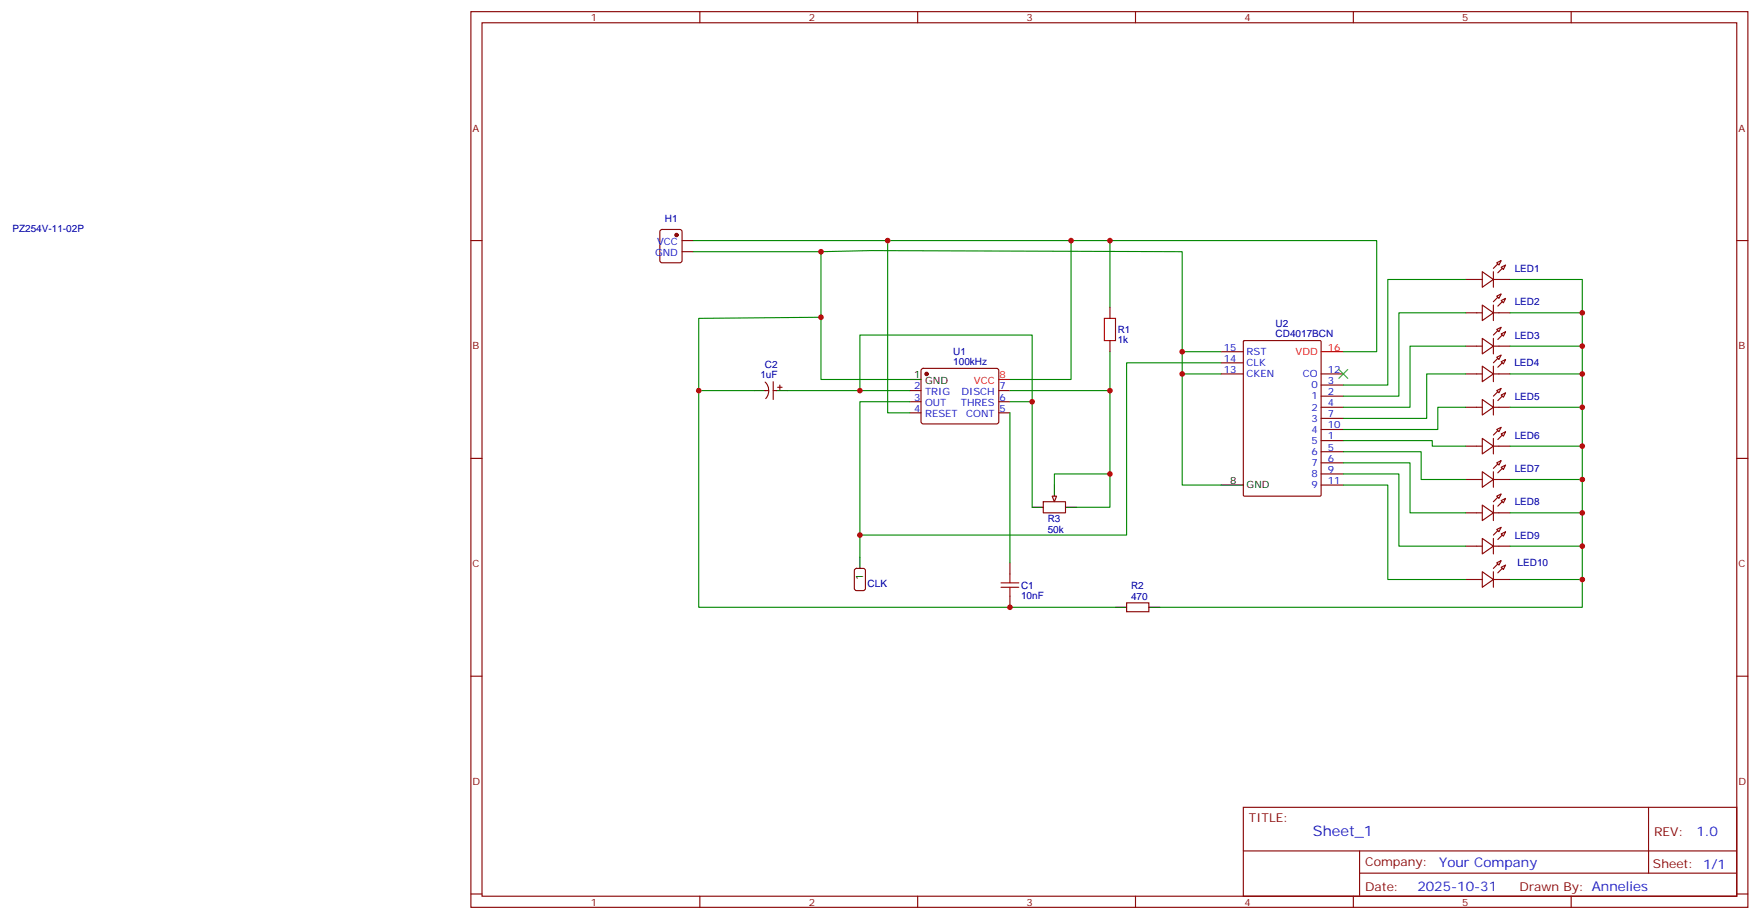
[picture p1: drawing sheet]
<svg xmlns="http://www.w3.org/2000/svg" width="558mm" height="292mm" viewBox="0 0 558 292" stroke-linecap="round" stroke-linejoin="round" font-family="sans-serif">
<g fill="none" stroke="#870000" stroke-width=".35">
<path d="M149.5 3.7h405.3v284.3h-405.3zM153 7.2h398.3v277.3h-398.3zM222.1 3.7v3.5M291.3 3.7v3.5M360.4 3.7v3.5M429.6 3.7v3.5M498.7 3.7v3.5M149.5 76.4h3.5M209.7 73.1l.4-.3h5.7l.6 .5 .1 9.4-.5 .7h-5.9l-.6-.4-.1-9.4zM216.5 76.4h3.5M216.5 79.9h3.5M551.3 76.4h3.5"/>
<path d="M352.3 97.5v3.6M292.6 117.2l.5-.3h23.2l.5 .3 .2 .5v16.5l-.7 .4-23.5-.1-.5-.6v-16.2zM352.3 108.1v3.6M288.8 124h3.5M288.8 127.5h3.5M288.8 131.1h3.5M317 124h3.6M317 127.5h3.6M317 131.1h3.6M149.5 145.5h3.5M331.2 159.3h7v3.5h-7zM551.3 145.5h3.5"/>
<path d="M357.6 191.4h7.1v2.8h-7.1zM149.5 214.7h3.5M551.3 214.7h3.5M394.7 256.3h156.6v28.2h-156.6zM523.3 256.3v20.9M394.7 270.1h156.5M431.6 277.2h119.6M431.6 270.1v14.2M149.5 283.8h3.5M222.1 284.5v3.5M291.3 284.5v3.5M360.4 284.5v3.5"/>
<path d="M429.6 284.5v3.5M498.7 284.5v3.5M551.3 283.8h3.5"/>
</g>
<g fill="#870000" stroke="#870000" stroke-width=".35">
<circle cx="294.1" cy="118.7" r=".53"/>
<circle cx="214.7" cy="74.6" r=".53"/>
</g>
<path d="M288.8 120.5h3.5M334.7 154v3.5M327.6 161h3.6M338.2 161h3.5M354.1 192.8h3.5M364.7 192.8h3.5" fill="none" stroke="#000" stroke-width=".35"/>
<path d="M317 120.5h3.6" fill="none" stroke="#f00" stroke-width=".35"/>
<path d="M350.6 101.1h3.5v7h-3.5z" fill="none" stroke="#a10000" stroke-width=".35"/>
<path d="M334 157.5h1.4l-.7 1.8z" fill="#f0f0f0" stroke="#870000" stroke-width=".35"/>
<g fill="none" stroke="#870000" stroke-width=".35">
<path d="M465.2 88.7h5.3M465.2 99.3h5.3M470.5 86.3l3.5 2.4-3.5 2.5zM470.5 96.8l3.5 2.5-3.5 2.5zM474 88.7h5.3M474 86.3v4.9M474 96.8v5M474 99.3h5.3M475.1 83.4l1.4-.7-.7 1.4zM475.1 94l1.4-.7-.7 1.4zM476.5 84.8l1.4-.7-.7 1.4zM476.5 95.4l1.4-.7-.7 1.4z"/>
<path d="M387.6 118.7h7.1M387.6 111.7h7.1M387.6 115.2h7.1M394.7 108.3l.3-.2h24l.3 .2v48.9l-.1 .3h-24.2l-.3-.2zM419.3 118.7h7.1M465.2 109.9h5.3M465.2 118.7h5.3M470.5 107.4l3.5 2.5-3.5 2.5zM470.5 116.2l3.5 2.5-3.5 2.5zM474 107.4v5M474 116.2v5M474 109.9h5.3"/>
<path d="M474 118.7h5.3M475.1 104.6l1.4-.7-.7 1.4zM475.1 113.4l1.4-.7-.7 1.4zM476.5 106l1.4-.7-.7 1.4zM476.5 114.8l1.4-.7-.7 1.4zM242.9 121.3a3.8 3.8 0 0 1 .1 5.2M243 124h1M245.4 121.2v5.6M245.4 124h1.1M246.8 122.9h1.4M247.5 122.2v1.4M419.3 129.3h7.1"/>
<path d="M419.3 139.9h7.1M419.3 125.8h7.1M419.3 122.2h7.1M419.3 132.8h7.1M419.3 136.3h7.1M465.2 129.3h5.3M470.5 126.8l3.5 2.5-3.5 2.5zM470.5 139.2l3.5 2.4-3.5 2.5zM474 126.8v5M474 139.2v4.9M474 129.3h5.3M475.1 124l1.4-.7-.7 1.4z"/>
<path d="M475.1 136.3l1.4-.7-.7 1.5zM476.5 125.4l1.4-.7-.7 1.4zM476.5 137.8l1.4-.7-.7 1.4zM419.3 143.4h7.1M419.3 146.9h7.1M419.3 150.5h7.1M419.3 154h7.1M465.2 141.6h5.3M465.2 152.2h5.3M470.5 149.8l3.5 2.4-3.5 2.5zM474 149.8v4.9M474 141.6h5.3"/>
<path d="M474 152.2h5.3M475.1 146.9l1.4-.7-.7 1.4zM475.1 157.5l1.4-.7-.7 1.4zM476.5 148.3l1.4-.7-.7 1.4zM476.5 158.9l1.4-.7-.7 1.4zM320.6 178.7v3.5M465.2 162.8h5.3M465.2 173.4h5.3M470.5 160.3l3.5 2.5-3.5 2.5zM470.5 170.9l3.5 2.5-3.5 2.5zM474 160.3v5M474 170.9v5"/>
<path d="M474 162.8h5.3M474 173.4h5.3M475.1 168.1l1.4-.7-.7 1.4zM475.1 178.7l1.4-.7-.7 1.4zM476.5 169.5l1.4-.7-.7 1.4zM271.4 180.7l.5-.3h2.1l.7 .5v5.9l-.5 .6-2.3 .1-.7-.5v-5.8zM320.6 189.3v3.5M465.2 184h5.3M470.5 181.5l3.5 2.5-3.5 2.4zM474 181.5v4.9M474 184h5.3M476.5 180.1l1.4-.7-.7 1.4z"/>
</g>
<g fill="#870000" stroke="#870000" stroke-width=".35">
<path d="M475.4 86.6l1.4-1.4z"/>
<path d="M474 85.2l1.4-1.4z"/>
<path d="M475.4 97.2l1.4-1.4z"/>
<path d="M474 95.8l1.4-1.4z"/>
<path d="M475.4 107.8l1.4-1.4z"/>
<path d="M474 106.4l1.4-1.4z"/>
<path d="M475.4 116.6l1.4-1.4z"/>
<path d="M474 115.2l1.4-1.4z"/>
<path d="M475.4 127.2l1.4-1.4z"/>
<path d="M474 125.8l1.4-1.4z"/>
<path d="M475.4 139.5l1.4-1.4z"/>
<path d="M474 138.1l1.4-1.4z"/>
<path d="M475.4 150.1l1.4-1.4z"/>
<path d="M474 148.7l1.4-1.4z"/>
<path d="M475.4 160.7l1.4-1.4z"/>
<path d="M474 159.3l1.4-1.4z"/>
<path d="M475.4 171.3l1.4-1.4z"/>
<path d="M474 169.9l1.4-1.4z"/>
<path d="M475.4 181.9l1.4-1.5z"/>
<path d="M474 180.4l1.4-1.4z"/>
</g>
<path d="M239.4 124h3.6M246.5 124h3.5M387.6 154h7.1M272.9 176.9v3.5" fill="none" stroke="#000" stroke-width=".35"/>
<path d="M419.3 111.7h7.1" fill="none" stroke="#f00" stroke-width=".35"/>
<path d="M317.7 186.4h5.7M317.7 185h5.7M320.6 182.2v2.8M320.6 186.4v2.9" fill="none" stroke="#a10000" stroke-width=".35"/>
<g fill="none" stroke="#008700" stroke-width=".35">
<path d="M220 79.9h40.6v40.6h28.2M220 76.4h217v35.3h-10.6M260.6 79.9l15.9-.3 98.7 .3v74.1h12.4M281.8 76.4v54.7h7M340 76.4v44.1h-19.4M352.3 76.4v21.1M465.2 99.3h-21.2v26.5h-17.6M465.2 88.7h-24.7v33.5h-14.1M479.3 99.3h22.9v10.6M479.3 88.7h22.9v10.6M260.6 100.7l-38.8 .4v22.9h17.6M352.3 111.7v12.3"/>
<path d="M375.2 111.7h12.4M375.2 118.7h12.4M387.6 115.2h-30v54.7h-84.7M465.2 118.7h-12.3v14.1h-26.5M465.2 109.9h-17.6v19.4h-21.2M479.3 118.7h22.9v10.6M479.3 109.9h22.9v8.8M221.8 124v68.8h132.3M250 124h38.8M272.9 124v-17.6h54.7v54.6M288.8 127.5h-15.9v49.4M320.6 124h31.7v37h-10.6"/>
<path d="M320.6 131.1v47.6M320.6 127.5h7M426.4 139.9h28.2v1.7h10.6M465.2 129.3h-8.8v7h-30M479.3 129.3h22.9v12.3M352.3 150.5h-17.6v3.5M426.4 154h14.1v30h24.7M426.4 150.5h17.6v22.9h21.2M426.4 146.9h21.2v15.9h17.6M426.4 143.4h24.7v8.8h14.1M479.3 152.2h22.9v10.6M479.3 141.6h22.9v10.6"/>
<path d="M479.3 173.4h22.9v10.6M479.3 162.8h22.9v10.6M479.3 184h22.9v8.8h-134"/>
</g>
<path d="M425 117.3l2.8 2.8M427.8 117.3l-2.8 2.8" fill="none" stroke="#3c3" stroke-width=".35"/>
<g fill="#c00">
<circle cx="375.2" cy="111.7" r=".88"/>
<circle cx="375.2" cy="118.7" r=".88"/>
<circle cx="260.6" cy="100.7" r=".88"/>
<circle cx="272.9" cy="124" r=".88"/>
<circle cx="327.6" cy="127.5" r=".88"/>
<circle cx="352.3" cy="150.5" r=".88"/>
<circle cx="352.3" cy="124" r=".88"/>
<circle cx="272.9" cy="169.9" r=".88"/>
<circle cx="221.8" cy="124" r=".88"/>
<circle cx="320.6" cy="192.8" r=".88"/>
<circle cx="502.2" cy="184" r=".88"/>
<circle cx="502.2" cy="173.4" r=".88"/>
<circle cx="502.2" cy="162.8" r=".88"/>
<circle cx="502.2" cy="152.2" r=".88"/>
<circle cx="502.2" cy="141.6" r=".88"/>
<circle cx="502.2" cy="129.3" r=".88"/>
<circle cx="502.2" cy="118.7" r=".88"/>
<circle cx="502.2" cy="109.9" r=".88"/>
<circle cx="502.2" cy="99.3" r=".88"/>
<circle cx="260.6" cy="79.9" r=".88"/>
<circle cx="340" cy="76.4" r=".88"/>
<circle cx="352.3" cy="76.4" r=".88"/>
<circle cx="281.8" cy="76.4" r=".88"/>
</g>
<text font-size="4.6" fill="#00f" x="416.7" y="265.3">Sheet_1</text>
<g font-size="4.2" fill="#00f">
<text x="538.5" y="265.6">1.0</text>
<text x="456.8" y="275.1">Your Company</text>
<text x="449.9" y="282.9">2025-10-31</text>
</g>
<g font-size="3.9" fill="#800">
<text x="396.4" y="260.9">TITLE:</text>
<text x="525" y="265.6">REV:</text>
<text x="433.3" y="275.1">Company:</text>
<text x="524.7" y="275.7">Sheet: 1/1</text>
<text x="433.3" y="282.8">Date:</text>
<text x="482.4" y="282.8">Drawn By: Annelies</text>
</g>
<g font-size="3.2" fill="#800">
<text x="187.6" y="6.7">1</text>
<text x="256.7" y="6.7">2</text>
<text x="325.9" y="6.7">3</text>
<text x="395" y="6.7">4</text>
<text x="464.1" y="6.7">5</text>
<text x="150" y="41.8">A</text>
<text x="551.8" y="41.8">A</text>
<text x="150" y="110.9">B</text>
<text x="551.8" y="110.9">B</text>
<text x="150" y="180.1">C</text>
<text x="551.8" y="180.1">C</text>
<text x="150" y="249.2">D</text>
<text x="551.8" y="249.2">D</text>
<text x="187.6" y="287.5">1</text>
<text x="256.7" y="287.5">2</text>
<text x="325.9" y="287.5">3</text>
<text x="395" y="287.5">4</text>
<text x="464.1" y="287.5">5</text>
</g>
<g font-size="3.2" fill="#000080">
<text x="211" y="70.5">H1</text>
<text x="3.9" y="73.6">PZ254V-11-02P</text>
<text x="480.8" y="86.3">LED1</text>
<text x="480.8" y="96.9">LED2</text>
<text x="354.8" y="105.7">R1</text>
<text x="404.9" y="107">CD4017BCN</text>
<text x="404.9" y="103.7">U2</text>
<text x="480.8" y="107.5">LED3</text>
<text x="302.6" y="112.7">U1</text>
<text x="354.8" y="109">1k</text>
<text x="242.8" y="116.9">C2</text>
<text x="302.6" y="115.9">100kHz</text>
<text x="480.7" y="116.3">LED4</text>
<text x="241.4" y="120.1">1uF</text>
<text x="480.8" y="126.9">LED5</text>
<text x="480.8" y="139.2">LED6</text>
<text x="480.8" y="149.8">LED7</text>
<text x="480.8" y="160.4">LED8</text>
<text x="332.6" y="165.8">R3</text>
<text x="332.6" y="169.1">50k</text>
<text x="480.8" y="171">LED9</text>
<text x="481.7" y="179.8">LED10</text>
<text x="275.4" y="186.2">CLK</text>
<text x="324.1" y="190.1">10nF</text>
<text x="324.1" y="186.9">C1</text>
<text x="359" y="190.3">470</text>
<text x="359" y="187.1">R2</text>
</g>
<g font-size="3.2" fill="#00f">
<text x="208.6" y="77.8">VCC</text>
<text x="207.9" y="81.3">GND</text>
<text x="388.5" y="111.3">15</text>
<text x="395.7" y="112.7">RST</text>
<text x="388.5" y="114.8">14</text>
<text x="388.5" y="118.4">13</text>
<text x="395.7" y="116.2">CLK</text>
<text x="395.7" y="119.8">CKEN</text>
<text x="413.6" y="119.8">CO</text>
<text x="421.5" y="118.4">12</text>
<text x="290.2" y="123.6">2</text>
<text x="293.7" y="125.4">TRIG</text>
<text x="305.2" y="125.4">DISCH</text>
<text x="317.2" y="123.6">7</text>
<text x="416.3" y="123.3">0</text>
<text x="421.5" y="125.4">2</text>
<text x="421.5" y="121.9">3</text>
<text x="290.2" y="127.2">3</text>
<text x="290.2" y="130.7">4</text>
<text x="293.7" y="128.9">OUT</text>
<text x="305" y="128.9">THRES</text>
<text x="317.2" y="130.7">5</text>
<text x="317.2" y="127.2">6</text>
<text x="416.3" y="126.8">1</text>
<text x="416.3" y="130.4">2</text>
<text x="421.5" y="128.9">4</text>
<text x="293.7" y="132.5">RESET</text>
<text x="306.7" y="132.5">CONT</text>
<text x="416.3" y="133.9">3</text>
<text x="416.3" y="137.4">4</text>
<text x="421.5" y="132.5">7</text>
<text x="421.5" y="136">10</text>
<text x="416.3" y="140.9">5</text>
<text x="421.5" y="139.5">1</text>
<text x="421.5" y="143.1">5</text>
<text x="416.3" y="144.5">6</text>
<text x="416.3" y="148">7</text>
<text x="421.5" y="146.6">6</text>
<text x="416.3" y="151.5">8</text>
<text x="416.3" y="155">9</text>
<text x="421.5" y="150.1">9</text>
<text x="421.5" y="153.6">11</text>
</g>
<g font-size="3.2" fill="#f00">
<text x="411.2" y="112.7">VDD</text>
<text x="421.5" y="111.3">16</text>
<text x="309.1" y="121.9">VCC</text>
<text x="317.2" y="120.1">8</text>
</g>
<g font-size="3.2">
<text x="290.2" y="120.1">1</text>
<text x="293.7" y="121.9">GND</text>
<text x="390.5" y="153.6">8</text>
<text x="395.7" y="155">GND</text>
<text x="274" y="184.2" transform="rotate(-90 274 184.2)">1</text>
</g>
</svg>
